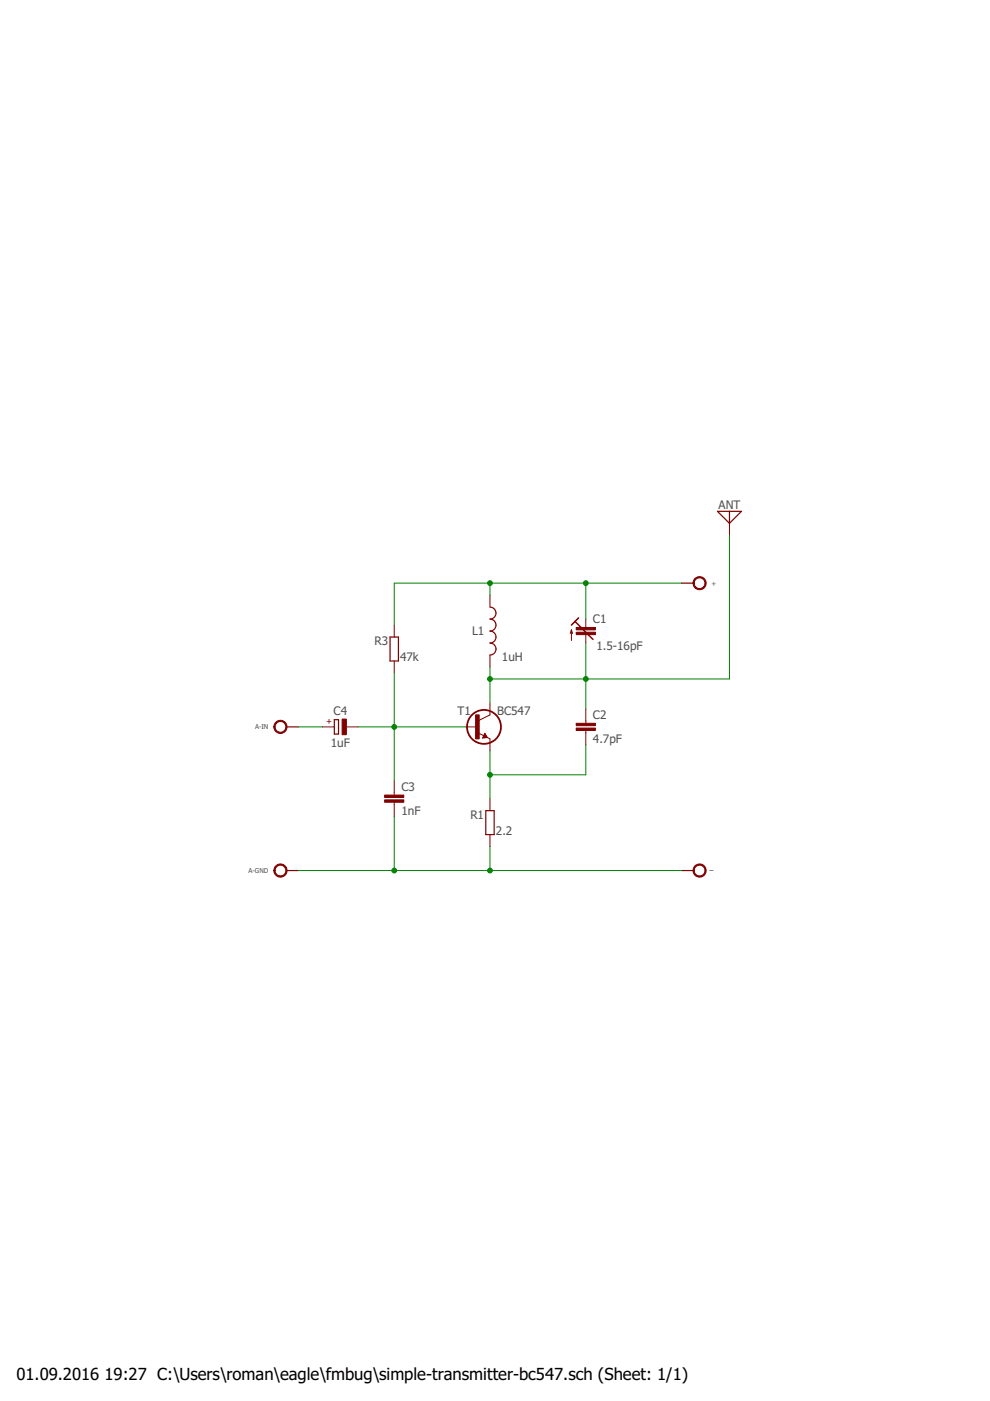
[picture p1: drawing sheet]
<?xml version="1.0" encoding="utf-8"?>
<!DOCTYPE eagle SYSTEM "eagle.dtd">
<eagle version="7.6.0">
<drawing>
<settings>
<setting alwaysvectorfont="no"/>
<setting verticaltext="up"/>
</settings>
<grid distance="50" unitdist="mil" unit="inch" style="dots" multiple="2" display="yes" altdistance="10" altunitdist="mil" altunit="inch"/>
<schematic xreflabel="%F%N/%S.%C%R" xrefpart="/%S.%C%R">
<libraries>
<library name="cap-trim">
<symbols>
<symbol name="CAP-TRIM">
<wire x1="0" y1="2.54" x2="0" y2="0.762" width="0.1524" layer="94"/>
<wire x1="0" y1="-2.54" x2="0" y2="-0.762" width="0.1524" layer="94"/>
<wire x1="1.524" y1="-1.778" x2="-2.286" y2="2.032" width="0.3048" layer="94"/>
<wire x1="-3.048" y1="1.27" x2="-2.286" y2="2.032" width="0.3048" layer="94"/>
<wire x1="-2.286" y1="2.032" x2="-1.524" y2="2.794" width="0.3048" layer="94"/>
<wire x1="-3.048" y1="-2.032" x2="-3.048" y2="0.254" width="0.1524" layer="94"/>
<wire x1="-3.048" y1="0.254" x2="-3.302" y2="-0.508" width="0.1524" layer="94"/>
<wire x1="-3.048" y1="0.254" x2="-2.794" y2="-0.508" width="0.1524" layer="94"/>
<text x="1.524" y="1.651" size="1.778" layer="95">&gt;NAME</text>
<text x="2.286" y="-3.937" size="1.778" layer="96">&gt;VALUE</text>
<rectangle x1="-2.032" y1="-0.762" x2="2.032" y2="-0.254" layer="94"/>
<rectangle x1="-2.032" y1="0.254" x2="2.032" y2="0.762" layer="94"/>
<pin name="E" x="0" y="-2.54" visible="off" length="point" direction="pas" swaplevel="1" rot="R270"/>
<pin name="A" x="0" y="2.54" visible="off" length="point" direction="pas" swaplevel="1" rot="R90"/>
</symbol>
</symbols>
<devicesets>
<deviceset name="C-TR-PH20127" prefix="C">
<gates>
<gate name="1" symbol="CAP-TRIM" x="0" y="0"/>
</gates>
<devices>
<device name="S" package="TRIM808">
<connects>
<connect gate="1" pin="A" pad="2"/>
<connect gate="1" pin="E" pad="1 3"/>
</connects>
<technologies>
<technology name=""/>
</technologies>
</device>
<device name="-45" package="TRIM808-45">
<connects>
<connect gate="1" pin="A" pad="2"/>
<connect gate="1" pin="E" pad="1 3"/>
</connects>
<technologies>
<technology name=""/>
</technologies>
</device>
<device name="-45-2P12" package="TRIM808-45">
<connects>
<connect gate="1" pin="A" pad="2"/>
<connect gate="1" pin="E" pad="1"/>
</connects>
<technologies>
<technology name=""/>
</technologies>
</device>
<device name="-45-2P21" package="TRIM808-45">
<connects>
<connect gate="1" pin="A" pad="1"/>
<connect gate="1" pin="E" pad="2"/>
</connects>
<technologies>
<technology name=""/>
</technologies>
</device>
<device name="-45-2P23" package="TRIM808-45">
<connects>
<connect gate="1" pin="A" pad="3"/>
<connect gate="1" pin="E" pad="2"/>
</connects>
<technologies>
<technology name=""/>
</technologies>
</device>
<device name="-45-2P32" package="TRIM808-45">
<connects>
<connect gate="1" pin="A" pad="3"/>
<connect gate="1" pin="E" pad="2"/>
</connects>
<technologies>
<technology name=""/>
</technologies>
</device>
<device name="GFX" package="TRIM808-GFX">
<connects>
<connect gate="1" pin="A" pad="1 3"/>
<connect gate="1" pin="E" pad="2"/>
</connects>
<technologies>
<technology name=""/>
</technologies>
</device>
<device name="GFX45" package="TRIM808-GFX45">
<connects>
<connect gate="1" pin="A" pad="1 3"/>
<connect gate="1" pin="E" pad="2"/>
</connects>
<technologies>
<technology name=""/>
</technologies>
</device>
<device name="" package="TRIM-2222-808">
<connects>
<connect gate="1" pin="A" pad="1 3"/>
<connect gate="1" pin="E" pad="2"/>
</connects>
<technologies>
<technology name=""/>
</technologies>
</device>
<device name="2222-808-2PIN" package="TRIM-2222-808">
<connects>
<connect gate="1" pin="A" pad="1"/>
<connect gate="1" pin="E" pad="2"/>
</connects>
<technologies>
<technology name=""/>
</technologies>
</device>
<device name="2222-808-2PINB" package="TRIM-2222-808">
<connects>
<connect gate="1" pin="A" pad="3"/>
<connect gate="1" pin="E" pad="2"/>
</connects>
<technologies>
<technology name=""/>
</technologies>
</device>
<device name="2222-808-45" package="TRIM-2222-808-45">
<connects>
<connect gate="1" pin="A" pad="1 3"/>
<connect gate="1" pin="E" pad="2"/>
</connects>
<technologies>
<technology name=""/>
</technologies>
</device>
<device name="2222-808-45-2PIN" package="TRIM-2222-808-45">
<connects>
<connect gate="1" pin="A" pad="1"/>
<connect gate="1" pin="E" pad="2"/>
</connects>
<technologies>
<technology name=""/>
</technologies>
</device>
<device name="2222-808-45-2PINB" package="TRIM-2222-808-45">
<connects>
<connect gate="1" pin="A" pad="3"/>
<connect gate="1" pin="E" pad="2"/>
</connects>
<technologies>
<technology name=""/>
</technologies>
</device>
</devices>
</deviceset>
</devicesets>
</library>
<library name="r">
<symbols>
<symbol name="R">
<pin name="2" x="0" y="5.08" visible="off" length="short" direction="pas" swaplevel="1" rot="R270"/>
<pin name="1" x="0" y="-5.08" visible="off" length="short" direction="pas" swaplevel="1" rot="R90"/>
<wire x1="0.889" y1="-2.54" x2="0.889" y2="2.54" width="0.254" layer="94"/>
<wire x1="-0.889" y1="2.54" x2="-0.889" y2="-2.54" width="0.254" layer="94"/>
<wire x1="0.889" y1="2.54" x2="-0.889" y2="2.54" width="0.254" layer="94"/>
<wire x1="0.889" y1="-2.54" x2="-0.889" y2="-2.54" width="0.254" layer="94"/>
<text x="-1.27" y="2.54" size="1.778" layer="95" ratio="10" rot="R180">&gt;NAME</text>
<text x="1.27" y="-2.54" size="1.778" layer="96" ratio="10">&gt;VALUE</text>
</symbol>
<symbol name="L">
<wire x1="0" y1="5.08" x2="1.27" y2="3.81" width="0.254" layer="94" curve="-90"/>
<wire x1="0" y1="2.54" x2="1.27" y2="3.81" width="0.254" layer="94" curve="90"/>
<wire x1="0" y1="2.54" x2="1.27" y2="1.27" width="0.254" layer="94" curve="-90"/>
<wire x1="0" y1="0" x2="1.27" y2="1.27" width="0.254" layer="94" curve="90"/>
<wire x1="0" y1="0" x2="1.27" y2="-1.27" width="0.254" layer="94" curve="-90"/>
<wire x1="0" y1="-2.54" x2="1.27" y2="-1.27" width="0.254" layer="94" curve="90"/>
<wire x1="0" y1="-2.54" x2="1.27" y2="-3.81" width="0.254" layer="94" curve="-90"/>
<wire x1="0" y1="-5.08" x2="1.27" y2="-3.81" width="0.254" layer="94" curve="90"/>
<text x="-1.27" y="5.08" size="1.778" layer="95" rot="R180">&gt;NAME</text>
<text x="2.54" y="-5.08" size="1.778" layer="96">&gt;VALUE</text>
<pin name="2" x="0" y="-7.62" visible="off" length="short" direction="pas" swaplevel="1" rot="R90"/>
<pin name="1" x="0" y="7.62" visible="off" length="short" direction="pas" swaplevel="1" rot="R270"/>
</symbol>
</symbols>
<devicesets>
<deviceset name="R" prefix="R" uservalue="yes">
<gates>
<gate name="G$1" symbol="R" x="0" y="0"/>
</gates>
<devices>
<device name="0204/5" package="0204/5">
<connects>
<connect gate="G$1" pin="1" pad="1"/>
<connect gate="G$1" pin="2" pad="2"/>
</connects>
<technologies>
<technology name=""/>
</technologies>
</device>
<device name="0204/7" package="0204/7">
<connects>
<connect gate="G$1" pin="1" pad="1"/>
<connect gate="G$1" pin="2" pad="2"/>
</connects>
<technologies>
<technology name=""/>
</technologies>
</device>
<device name="0204V" package="0204V">
<connects>
<connect gate="G$1" pin="1" pad="1"/>
<connect gate="G$1" pin="2" pad="2"/>
</connects>
<technologies>
<technology name=""/>
</technologies>
</device>
<device name="0207/10" package="0207/10">
<connects>
<connect gate="G$1" pin="1" pad="1"/>
<connect gate="G$1" pin="2" pad="2"/>
</connects>
<technologies>
<technology name=""/>
</technologies>
</device>
<device name="0207/12" package="0207/12">
<connects>
<connect gate="G$1" pin="1" pad="1"/>
<connect gate="G$1" pin="2" pad="2"/>
</connects>
<technologies>
<technology name=""/>
</technologies>
</device>
<device name="0207/15" package="0207/15">
<connects>
<connect gate="G$1" pin="1" pad="1"/>
<connect gate="G$1" pin="2" pad="2"/>
</connects>
<technologies>
<technology name=""/>
</technologies>
</device>
<device name="0207/2V" package="0207/2V">
<connects>
<connect gate="G$1" pin="1" pad="1"/>
<connect gate="G$1" pin="2" pad="2"/>
</connects>
<technologies>
<technology name=""/>
</technologies>
</device>
<device name="0207/5V" package="0207/5V">
<connects>
<connect gate="G$1" pin="1" pad="1"/>
<connect gate="G$1" pin="2" pad="2"/>
</connects>
<technologies>
<technology name=""/>
</technologies>
</device>
<device name="0207/7" package="0207/7">
<connects>
<connect gate="G$1" pin="1" pad="1"/>
<connect gate="G$1" pin="2" pad="2"/>
</connects>
<technologies>
<technology name=""/>
</technologies>
</device>
<device name="0204/10" package="0204/10">
<connects>
<connect gate="G$1" pin="1" pad="1"/>
<connect gate="G$1" pin="2" pad="2"/>
</connects>
<technologies>
<technology name=""/>
</technologies>
</device>
<device name="0204/12" package="0204/12">
<connects>
<connect gate="G$1" pin="1" pad="1"/>
<connect gate="G$1" pin="2" pad="2"/>
</connects>
<technologies>
<technology name=""/>
</technologies>
</device>
<device name="0204/15" package="0204/15">
<connects>
<connect gate="G$1" pin="1" pad="1"/>
<connect gate="G$1" pin="2" pad="2"/>
</connects>
<technologies>
<technology name=""/>
</technologies>
</device>
<device name="0204/2V" package="0204/2V">
<connects>
<connect gate="G$1" pin="1" pad="1"/>
<connect gate="G$1" pin="2" pad="2"/>
</connects>
<technologies>
<technology name=""/>
</technologies>
</device>
<device name="0202/2V" package="0202/2V">
<connects>
<connect gate="G$1" pin="1" pad="1"/>
<connect gate="G$1" pin="2" pad="2"/>
</connects>
<technologies>
<technology name=""/>
</technologies>
</device>
<device name="0202/5" package="0202/5">
<connects>
<connect gate="G$1" pin="1" pad="1"/>
<connect gate="G$1" pin="2" pad="2"/>
</connects>
<technologies>
<technology name=""/>
</technologies>
</device>
<device name="0202/7" package="0202/7">
<connects>
<connect gate="G$1" pin="1" pad="1"/>
<connect gate="G$1" pin="2" pad="2"/>
</connects>
<technologies>
<technology name=""/>
</technologies>
</device>
<device name="0202/10" package="0202/10">
<connects>
<connect gate="G$1" pin="1" pad="1"/>
<connect gate="G$1" pin="2" pad="2"/>
</connects>
<technologies>
<technology name=""/>
</technologies>
</device>
<device name="0202V" package="0202V">
<connects>
<connect gate="G$1" pin="1" pad="1"/>
<connect gate="G$1" pin="2" pad="2"/>
</connects>
<technologies>
<technology name=""/>
</technologies>
</device>
</devices>
</deviceset>
<deviceset name="L" prefix="L">
<gates>
<gate name="G$1" symbol="L" x="0" y="0"/>
</gates>
<devices>
<device name="02/5" package="L-02/5">
<connects>
<connect gate="G$1" pin="1" pad="1"/>
<connect gate="G$1" pin="2" pad="2"/>
</connects>
<technologies>
<technology name=""/>
</technologies>
</device>
<device name="02/10" package="L-03/10">
<connects>
<connect gate="G$1" pin="1" pad="1"/>
<connect gate="G$1" pin="2" pad="2"/>
</connects>
<technologies>
<technology name=""/>
</technologies>
</device>
<device name="02/7" package="L-02/7">
<connects>
<connect gate="G$1" pin="1" pad="1"/>
<connect gate="G$1" pin="2" pad="2"/>
</connects>
<technologies>
<technology name=""/>
</technologies>
</device>
<device name="04/7" package="L-04/7">
<connects>
<connect gate="G$1" pin="1" pad="1"/>
<connect gate="G$1" pin="2" pad="2"/>
</connects>
<technologies>
<technology name=""/>
</technologies>
</device>
<device name="04/7-M" package="L-04/7-M">
<connects>
<connect gate="G$1" pin="1" pad="1"/>
<connect gate="G$1" pin="2" pad="2"/>
</connects>
<technologies>
<technology name=""/>
</technologies>
</device>
</devices>
</deviceset>
</devicesets>
</library>
<library name="c">
<symbols>
<symbol name="CPOL">
<wire x1="-1.524" y1="0.381" x2="1.524" y2="0.381" width="0.254" layer="94"/>
<wire x1="1.524" y1="0.381" x2="1.524" y2="1.27" width="0.254" layer="94"/>
<wire x1="-1.524" y1="1.27" x2="-1.524" y2="0.381" width="0.254" layer="94"/>
<wire x1="-1.524" y1="1.27" x2="1.524" y2="1.27" width="0.254" layer="94"/>
<text x="1.143" y="1.7526" size="1.778" layer="95">&gt;NAME</text>
<text x="-0.5842" y="1.6764" size="1.27" layer="94" rot="R90">+</text>
<text x="1.143" y="-3.3274" size="1.778" layer="96">&gt;VALUE</text>
<rectangle x1="-1.651" y1="-1.27" x2="1.651" y2="-0.381" layer="94"/>
<pin name="-" x="0" y="-3.81" visible="off" length="short" direction="pas" rot="R90"/>
<pin name="+" x="0" y="3.81" visible="off" length="short" direction="pas" rot="R270"/>
</symbol>
<symbol name="C">
<wire x1="0" y1="0" x2="0" y2="-0.508" width="0.1524" layer="94"/>
<wire x1="0" y1="-2.54" x2="0" y2="-2.032" width="0.1524" layer="94"/>
<text x="1.524" y="0.381" size="1.778" layer="95">&gt;NAME</text>
<text x="1.524" y="-4.699" size="1.778" layer="96">&gt;VALUE</text>
<rectangle x1="-2.032" y1="-2.032" x2="2.032" y2="-1.524" layer="94"/>
<rectangle x1="-2.032" y1="-1.016" x2="2.032" y2="-0.508" layer="94"/>
<pin name="1" x="0" y="2.54" visible="off" length="short" direction="pas" swaplevel="1" rot="R270"/>
<pin name="2" x="0" y="-5.08" visible="off" length="short" direction="pas" swaplevel="1" rot="R90"/>
</symbol>
</symbols>
<devicesets>
<deviceset name="CPOL" prefix="C" uservalue="yes">
<gates>
<gate name="G$1" symbol="CPOL" x="0" y="0"/>
</gates>
<devices>
<device name="E15-5AXIAL" package="E15-5">
<connects>
<connect gate="G$1" pin="+" pad="+"/>
<connect gate="G$1" pin="-" pad="-"/>
</connects>
<technologies>
<technology name=""/>
</technologies>
</device>
<device name="E15-6AXIAL" package="E15-6">
<connects>
<connect gate="G$1" pin="+" pad="+"/>
<connect gate="G$1" pin="-" pad="-"/>
</connects>
<technologies>
<technology name=""/>
</technologies>
</device>
<device name="E15-9AXIAL" package="E15-9">
<connects>
<connect gate="G$1" pin="+" pad="+"/>
<connect gate="G$1" pin="-" pad="-"/>
</connects>
<technologies>
<technology name=""/>
</technologies>
</device>
<device name="E2.5-5V" package="E2,5-4R">
<connects>
<connect gate="G$1" pin="+" pad="+"/>
<connect gate="G$1" pin="-" pad="-"/>
</connects>
<technologies>
<technology name=""/>
</technologies>
</device>
<device name="E2.5-5" package="E2,5-5">
<connects>
<connect gate="G$1" pin="+" pad="+"/>
<connect gate="G$1" pin="-" pad="-"/>
</connects>
<technologies>
<technology name=""/>
</technologies>
</device>
<device name="E2.5-6" package="E2,5-6">
<connects>
<connect gate="G$1" pin="+" pad="+"/>
<connect gate="G$1" pin="-" pad="-"/>
</connects>
<technologies>
<technology name=""/>
</technologies>
</device>
<device name="E2.5-7" package="E2,5-7">
<connects>
<connect gate="G$1" pin="+" pad="+"/>
<connect gate="G$1" pin="-" pad="-"/>
</connects>
<technologies>
<technology name=""/>
</technologies>
</device>
<device name="E2.5-4V" package="E2,5RE">
<connects>
<connect gate="G$1" pin="+" pad="+"/>
<connect gate="G$1" pin="-" pad="-"/>
</connects>
<technologies>
<technology name=""/>
</technologies>
</device>
<device name="E25-10AXIAL" package="E25-10">
<connects>
<connect gate="G$1" pin="+" pad="+"/>
<connect gate="G$1" pin="-" pad="-"/>
</connects>
<technologies>
<technology name=""/>
</technologies>
</device>
<device name="E25-9AXIAL" package="E25-9">
<connects>
<connect gate="G$1" pin="+" pad="+"/>
<connect gate="G$1" pin="-" pad="-"/>
</connects>
<technologies>
<technology name=""/>
</technologies>
</device>
<device name="E30-10AXIAL" package="E30-10">
<connects>
<connect gate="G$1" pin="+" pad="+"/>
<connect gate="G$1" pin="-" pad="-"/>
</connects>
<technologies>
<technology name=""/>
</technologies>
</device>
<device name="E30-12AXIAL" package="E30-12">
<connects>
<connect gate="G$1" pin="+" pad="+"/>
<connect gate="G$1" pin="-" pad="-"/>
</connects>
<technologies>
<technology name=""/>
</technologies>
</device>
<device name="E30-16AXIAL" package="E30-16">
<connects>
<connect gate="G$1" pin="+" pad="+"/>
<connect gate="G$1" pin="-" pad="-"/>
</connects>
<technologies>
<technology name=""/>
</technologies>
</device>
<device name="E35-12AXIAL" package="E35-12">
<connects>
<connect gate="G$1" pin="+" pad="+"/>
<connect gate="G$1" pin="-" pad="-"/>
</connects>
<technologies>
<technology name=""/>
</technologies>
</device>
<device name="E35-14AXIAL" package="E35-14">
<connects>
<connect gate="G$1" pin="+" pad="+"/>
<connect gate="G$1" pin="-" pad="-"/>
</connects>
<technologies>
<technology name=""/>
</technologies>
</device>
<device name="E35-16AXIAL" package="E35-16">
<connects>
<connect gate="G$1" pin="+" pad="+"/>
<connect gate="G$1" pin="-" pad="-"/>
</connects>
<technologies>
<technology name=""/>
</technologies>
</device>
<device name="E35-18AXIAL" package="E35-18">
<connects>
<connect gate="G$1" pin="+" pad="+"/>
<connect gate="G$1" pin="-" pad="-"/>
</connects>
<technologies>
<technology name=""/>
</technologies>
</device>
<device name="E45-16AXIAL" package="E45-16">
<connects>
<connect gate="G$1" pin="+" pad="+"/>
<connect gate="G$1" pin="-" pad="-"/>
</connects>
<technologies>
<technology name=""/>
</technologies>
</device>
<device name="E45-18AXIAL" package="E45-18">
<connects>
<connect gate="G$1" pin="+" pad="+"/>
<connect gate="G$1" pin="-" pad="-"/>
</connects>
<technologies>
<technology name=""/>
</technologies>
</device>
<device name="E45-21AXIAL" package="E45-21">
<connects>
<connect gate="G$1" pin="+" pad="+"/>
<connect gate="G$1" pin="-" pad="-"/>
</connects>
<technologies>
<technology name=""/>
</technologies>
</device>
<device name="E45-22AXIAL" package="E45-22">
<connects>
<connect gate="G$1" pin="+" pad="+"/>
<connect gate="G$1" pin="-" pad="-"/>
</connects>
<technologies>
<technology name=""/>
</technologies>
</device>
<device name="E45-25AXIAL" package="E45-25">
<connects>
<connect gate="G$1" pin="+" pad="+"/>
<connect gate="G$1" pin="-" pad="-"/>
</connects>
<technologies>
<technology name=""/>
</technologies>
</device>
<device name="E5-10.5" package="E5-10,5">
<connects>
<connect gate="G$1" pin="+" pad="+"/>
<connect gate="G$1" pin="-" pad="-"/>
</connects>
<technologies>
<technology name=""/>
</technologies>
</device>
<device name="E5-13" package="E5-13">
<connects>
<connect gate="G$1" pin="+" pad="+"/>
<connect gate="G$1" pin="-" pad="-"/>
</connects>
<technologies>
<technology name=""/>
</technologies>
</device>
<device name="E5-4" package="E5-4">
<connects>
<connect gate="G$1" pin="+" pad="+"/>
<connect gate="G$1" pin="-" pad="-"/>
</connects>
<technologies>
<technology name=""/>
</technologies>
</device>
<device name="E5-5" package="E5-5">
<connects>
<connect gate="G$1" pin="+" pad="+"/>
<connect gate="G$1" pin="-" pad="-"/>
</connects>
<technologies>
<technology name=""/>
</technologies>
</device>
<device name="E5-6" package="E5-6">
<connects>
<connect gate="G$1" pin="+" pad="+"/>
<connect gate="G$1" pin="-" pad="-"/>
</connects>
<technologies>
<technology name=""/>
</technologies>
</device>
<device name="E5-8.5" package="E5-8,5">
<connects>
<connect gate="G$1" pin="+" pad="+"/>
<connect gate="G$1" pin="-" pad="-"/>
</connects>
<technologies>
<technology name=""/>
</technologies>
</device>
<device name="E50-25AXIAL" package="E50-25">
<connects>
<connect gate="G$1" pin="+" pad="+"/>
<connect gate="G$1" pin="-" pad="-"/>
</connects>
<technologies>
<technology name=""/>
</technologies>
</device>
<device name="E50-30AXIAL" package="E50-30">
<connects>
<connect gate="G$1" pin="+" pad="+"/>
<connect gate="G$1" pin="-" pad="-"/>
</connects>
<technologies>
<technology name=""/>
</technologies>
</device>
<device name="E55-25AXIAL" package="E55-25">
<connects>
<connect gate="G$1" pin="+" pad="+"/>
<connect gate="G$1" pin="-" pad="-"/>
</connects>
<technologies>
<technology name=""/>
</technologies>
</device>
<device name="E55-30AXIAL" package="E55-30">
<connects>
<connect gate="G$1" pin="+" pad="+"/>
<connect gate="G$1" pin="-" pad="-"/>
</connects>
<technologies>
<technology name=""/>
</technologies>
</device>
<device name="E5-9VAXIAL" package="E5R">
<connects>
<connect gate="G$1" pin="+" pad="+"/>
<connect gate="G$1" pin="-" pad="-"/>
</connects>
<technologies>
<technology name=""/>
</technologies>
</device>
<device name="E7.5-16" package="E7,5-16">
<connects>
<connect gate="G$1" pin="+" pad="+"/>
<connect gate="G$1" pin="-" pad="-"/>
</connects>
<technologies>
<technology name=""/>
</technologies>
</device>
<device name="E7.5-18" package="E7,5-18">
<connects>
<connect gate="G$1" pin="+" pad="+"/>
<connect gate="G$1" pin="-" pad="-"/>
</connects>
<technologies>
<technology name=""/>
</technologies>
</device>
<device name="E2,5-6E" package="E2,5-6E">
<connects>
<connect gate="G$1" pin="+" pad="+"/>
<connect gate="G$1" pin="-" pad="-"/>
</connects>
<technologies>
<technology name=""/>
</technologies>
</device>
<device name="E2,5-4" package="E2,5-4">
<connects>
<connect gate="G$1" pin="+" pad="+"/>
<connect gate="G$1" pin="-" pad="-"/>
</connects>
<technologies>
<technology name=""/>
</technologies>
</device>
<device name="E2,5-3" package="E2,5-3">
<connects>
<connect gate="G$1" pin="+" pad="+"/>
<connect gate="G$1" pin="-" pad="-"/>
</connects>
<technologies>
<technology name=""/>
</technologies>
</device>
</devices>
</deviceset>
<deviceset name="C" prefix="C" uservalue="yes">
<gates>
<gate name="G$1" symbol="C" x="0" y="0"/>
</gates>
<devices>
<device name="025-024X044" package="C025-024X044">
<connects>
<connect gate="G$1" pin="1" pad="1"/>
<connect gate="G$1" pin="2" pad="2"/>
</connects>
<technologies>
<technology name=""/>
</technologies>
</device>
<device name="025-025X050" package="C025-025X050">
<connects>
<connect gate="G$1" pin="1" pad="1"/>
<connect gate="G$1" pin="2" pad="2"/>
</connects>
<technologies>
<technology name=""/>
</technologies>
</device>
<device name="025-030X050" package="C025-030X050">
<connects>
<connect gate="G$1" pin="1" pad="1"/>
<connect gate="G$1" pin="2" pad="2"/>
</connects>
<technologies>
<technology name=""/>
</technologies>
</device>
<device name="025-040X050" package="C025-040X050">
<connects>
<connect gate="G$1" pin="1" pad="1"/>
<connect gate="G$1" pin="2" pad="2"/>
</connects>
<technologies>
<technology name=""/>
</technologies>
</device>
<device name="025-050X050" package="C025-050X050">
<connects>
<connect gate="G$1" pin="1" pad="1"/>
<connect gate="G$1" pin="2" pad="2"/>
</connects>
<technologies>
<technology name=""/>
</technologies>
</device>
<device name="025-060X050" package="C025-060X050">
<connects>
<connect gate="G$1" pin="1" pad="1"/>
<connect gate="G$1" pin="2" pad="2"/>
</connects>
<technologies>
<technology name=""/>
</technologies>
</device>
<device name="050-024X044" package="C050-024X044">
<connects>
<connect gate="G$1" pin="1" pad="1"/>
<connect gate="G$1" pin="2" pad="2"/>
</connects>
<technologies>
<technology name=""/>
</technologies>
</device>
<device name="050-025X075" package="C050-025X075">
<connects>
<connect gate="G$1" pin="1" pad="1"/>
<connect gate="G$1" pin="2" pad="2"/>
</connects>
<technologies>
<technology name=""/>
</technologies>
</device>
<device name="050-045X075" package="C050-045X075">
<connects>
<connect gate="G$1" pin="1" pad="1"/>
<connect gate="G$1" pin="2" pad="2"/>
</connects>
<technologies>
<technology name=""/>
</technologies>
</device>
<device name="050-030X075" package="C050-030X075">
<connects>
<connect gate="G$1" pin="1" pad="1"/>
<connect gate="G$1" pin="2" pad="2"/>
</connects>
<technologies>
<technology name=""/>
</technologies>
</device>
<device name="050-050X075" package="C050-050X075">
<connects>
<connect gate="G$1" pin="1" pad="1"/>
<connect gate="G$1" pin="2" pad="2"/>
</connects>
<technologies>
<technology name=""/>
</technologies>
</device>
<device name="050-055X075" package="C050-055X075">
<connects>
<connect gate="G$1" pin="1" pad="1"/>
<connect gate="G$1" pin="2" pad="2"/>
</connects>
<technologies>
<technology name=""/>
</technologies>
</device>
<device name="050-075X075" package="C050-075X075">
<connects>
<connect gate="G$1" pin="1" pad="1"/>
<connect gate="G$1" pin="2" pad="2"/>
</connects>
<technologies>
<technology name=""/>
</technologies>
</device>
<device name="075-032X103" package="C075-032X103">
<connects>
<connect gate="G$1" pin="1" pad="1"/>
<connect gate="G$1" pin="2" pad="2"/>
</connects>
<technologies>
<technology name=""/>
</technologies>
</device>
<device name="075-042X103" package="C075-042X103">
<connects>
<connect gate="G$1" pin="1" pad="1"/>
<connect gate="G$1" pin="2" pad="2"/>
</connects>
<technologies>
<technology name=""/>
</technologies>
</device>
<device name="075-052X106" package="C075-052X106">
<connects>
<connect gate="G$1" pin="1" pad="1"/>
<connect gate="G$1" pin="2" pad="2"/>
</connects>
<technologies>
<technology name=""/>
</technologies>
</device>
<device name="102-043X133" package="C102-043X133">
<connects>
<connect gate="G$1" pin="1" pad="1"/>
<connect gate="G$1" pin="2" pad="2"/>
</connects>
<technologies>
<technology name=""/>
</technologies>
</device>
<device name="102-054X133" package="C102-054X133">
<connects>
<connect gate="G$1" pin="1" pad="1"/>
<connect gate="G$1" pin="2" pad="2"/>
</connects>
<technologies>
<technology name=""/>
</technologies>
</device>
<device name="102-064X133" package="C102-064X133">
<connects>
<connect gate="G$1" pin="1" pad="1"/>
<connect gate="G$1" pin="2" pad="2"/>
</connects>
<technologies>
<technology name=""/>
</technologies>
</device>
<device name="150-054X183" package="C150-054X183">
<connects>
<connect gate="G$1" pin="1" pad="1"/>
<connect gate="G$1" pin="2" pad="2"/>
</connects>
<technologies>
<technology name=""/>
</technologies>
</device>
<device name="150-064X183" package="C150-064X183">
<connects>
<connect gate="G$1" pin="1" pad="1"/>
<connect gate="G$1" pin="2" pad="2"/>
</connects>
<technologies>
<technology name=""/>
</technologies>
</device>
<device name="150-072X183" package="C150-072X183">
<connects>
<connect gate="G$1" pin="1" pad="1"/>
<connect gate="G$1" pin="2" pad="2"/>
</connects>
<technologies>
<technology name=""/>
</technologies>
</device>
<device name="150-084X183" package="C150-084X183">
<connects>
<connect gate="G$1" pin="1" pad="1"/>
<connect gate="G$1" pin="2" pad="2"/>
</connects>
<technologies>
<technology name=""/>
</technologies>
</device>
<device name="150-091X182" package="C150-091X182">
<connects>
<connect gate="G$1" pin="1" pad="1"/>
<connect gate="G$1" pin="2" pad="2"/>
</connects>
<technologies>
<technology name=""/>
</technologies>
</device>
<device name="050-035X075" package="C050-035X075">
<connects>
<connect gate="G$1" pin="1" pad="1"/>
<connect gate="G$1" pin="2" pad="2"/>
</connects>
<technologies>
<technology name=""/>
</technologies>
</device>
<device name="075-063X106" package="C075-063X106">
<connects>
<connect gate="G$1" pin="1" pad="1"/>
<connect gate="G$1" pin="2" pad="2"/>
</connects>
<technologies>
<technology name=""/>
</technologies>
</device>
<device name="025-020X036" package="C025-020X036">
<connects>
<connect gate="G$1" pin="1" pad="1"/>
<connect gate="G$1" pin="2" pad="2"/>
</connects>
<technologies>
<technology name=""/>
</technologies>
</device>
<device name="050-020X036" package="C050-020X036">
<connects>
<connect gate="G$1" pin="1" pad="1"/>
<connect gate="G$1" pin="2" pad="2"/>
</connects>
<technologies>
<technology name=""/>
</technologies>
</device>
<device name="050-020X036-M" package="C050-020X036-M">
<connects>
<connect gate="G$1" pin="1" pad="1"/>
<connect gate="G$1" pin="2" pad="2"/>
</connects>
<technologies>
<technology name=""/>
</technologies>
</device>
</devices>
</deviceset>
</devicesets>
</library>
<library name="pad">
<symbols>
<symbol name="SPAD">
<pin name="P$1" x="0" y="0" visible="off" length="point" function="dot"/>
<wire x1="0" y1="0" x2="-2.54" y2="0" width="0.254" layer="94"/>
<circle x="-3.81" y="0" radius="1.27" width="0.254" layer="94"/>
<text x="-6.35" y="0" size="1.016" layer="95" align="center-right">&gt;NAME</text>
</symbol>
<symbol name="ANT">
<wire x1="-2.54" y1="5.08" x2="0" y2="5.08" width="0.254" layer="94"/>
<wire x1="2.54" y1="5.08" x2="0" y2="2.54" width="0.254" layer="94"/>
<wire x1="0" y1="2.54" x2="-2.54" y2="5.08" width="0.254" layer="94"/>
<wire x1="0" y1="5.08" x2="0" y2="2.54" width="0.254" layer="94"/>
<wire x1="0" y1="5.08" x2="2.54" y2="5.08" width="0.254" layer="94"/>
<text x="0" y="5.588" size="1.778" layer="95" align="bottom-center">&gt;NAME</text>
<pin name="1" x="0" y="0" visible="off" length="short" direction="out" rot="R90"/>
</symbol>
</symbols>
<devicesets>
<deviceset name="SPAD" prefix="P">
<gates>
<gate name="G$1" symbol="SPAD" x="0" y="0"/>
</gates>
<devices>
<device name="" package="SPAD">
<connects>
<connect gate="G$1" pin="P$1" pad="1"/>
</connects>
<technologies>
<technology name=""/>
</technologies>
</device>
</devices>
</deviceset>
<deviceset name="ANT" prefix="ANT">
<gates>
<gate name="ANT" symbol="ANT" x="0" y="0"/>
</gates>
<devices>
<device name="" package="SPAD">
<connects>
<connect gate="ANT" pin="1" pad="1"/>
</connects>
<technologies>
<technology name=""/>
</technologies>
</device>
</devices>
</deviceset>
</devicesets>
</library>
<library name="t">
<symbols>
<symbol name="NPN">
<wire x1="2.54" y1="2.54" x2="0.0635" y2="1.30175" width="0.1524" layer="94"/>
<wire x1="1.4605" y1="-1.36525" x2="1.9685" y2="-2.25425" width="0.1524" layer="94"/>
<wire x1="1.9685" y1="-2.25425" x2="0.9525" y2="-2.38125" width="0.1524" layer="94"/>
<wire x1="0.9525" y1="-2.38125" x2="1.4605" y2="-1.36525" width="0.1524" layer="94"/>
<wire x1="2.54" y1="-2.54" x2="1.9685" y2="-2.25425" width="0.1524" layer="94"/>
<wire x1="1.9685" y1="-2.25425" x2="0.308" y2="-1.424" width="0.1524" layer="94"/>
<wire x1="1.2065" y1="-2.25425" x2="1.778" y2="-2.19075" width="0.3048" layer="94"/>
<wire x1="1.778" y1="-2.19075" x2="1.4605" y2="-1.61925" width="0.3048" layer="94"/>
<wire x1="1.4605" y1="-1.61925" x2="1.2065" y2="-2.12725" width="0.254" layer="94"/>
<wire x1="1.2065" y1="-2.12725" x2="1.5875" y2="-2.12725" width="0.254" layer="94"/>
<wire x1="1.5875" y1="-2.12725" x2="1.4605" y2="-1.87325" width="0.254" layer="94"/>
<text x="-1.524" y="2.54" size="1.778" layer="95" ratio="10" align="bottom-right">&gt;NAME</text>
<text x="4.064" y="2.54" size="1.778" layer="96" ratio="10">&gt;VALUE</text>
<rectangle x1="-0.508" y1="-2.54" x2="0.254" y2="2.54" layer="94"/>
<pin name="B" x="-2.54" y="0" visible="off" length="short" direction="pas" swaplevel="1"/>
<pin name="E" x="2.54" y="-5.08" visible="off" length="short" direction="pas" swaplevel="3" rot="R90"/>
<pin name="C" x="2.54" y="5.08" visible="off" length="short" direction="pas" swaplevel="2" rot="R270"/>
<circle x="1.27" y="0" radius="3.5921" width="0.381" layer="94"/>
</symbol>
</symbols>
<devicesets>
<deviceset name="BC547">
<gates>
<gate name="G$1" symbol="NPN" x="0" y="0"/>
</gates>
<devices>
<device name="CBE" package="TO92-CBE">
<connects>
<connect gate="G$1" pin="B" pad="B"/>
<connect gate="G$1" pin="C" pad="C"/>
<connect gate="G$1" pin="E" pad="E"/>
</connects>
<technologies>
<technology name=""/>
</technologies>
</device>
<device name="CBE-A" package="TO92-CBE-A">
<connects>
<connect gate="G$1" pin="B" pad="B"/>
<connect gate="G$1" pin="C" pad="C"/>
<connect gate="G$1" pin="E" pad="E"/>
</connects>
<technologies>
<technology name=""/>
</technologies>
</device>
</devices>
</deviceset>
</devicesets>
</library>
</libraries>
<attributes>
</attributes>
<variantdefs>
</variantdefs>
<classes>
<class number="0" name="default" width="0.4064" drill="0">
</class>
</classes>
<parts>
<part name="T1" library="t" deviceset="BC547" device="CBE" value="BC547"/>
<part name="L1" library="r" deviceset="L" device="04/7" value="1uH"/>
<part name="C2" library="c" deviceset="C" device="050-020X036-M" value="4.7pF"/>
<part name="C3" library="c" deviceset="C" device="050-020X036" value="1nF"/>
<part name="R3" library="r" deviceset="R" device="0202/5" value="47k"/>
<part name="C1" library="cap-trim" deviceset="C-TR-PH20127" device="-45-2P23" value="1.5-16pF"/>
<part name="R1" library="r" deviceset="R" device="0202V" value="2.2"/>
<part name="C4" library="c" deviceset="CPOL" device="E2,5-3" value="1uF"/>
<part name="+" library="pad" deviceset="SPAD" device=""/>
<part name="̶̶" library="pad" deviceset="SPAD" device=""/>
<part name="ANT" library="pad" deviceset="ANT" device=""/>
<part name="A-IN" library="pad" deviceset="SPAD" device=""/>
<part name="A-GND" library="pad" deviceset="SPAD" device=""/>
</parts>
<sheets>
<sheet>
<plain>
</plain>
<instances>
<instance part="T1" gate="G$1" x="30.48" y="35.56"/>
<instance part="L1" gate="G$1" x="33.02" y="55.88" smashed="yes">
<attribute name="NAME" x="29.21" y="55.88" size="1.778" layer="95" align="center-left"/>
<attribute name="VALUE" x="35.56" y="49.53" size="1.778" layer="96"/>
</instance>
<instance part="C2" gate="G$1" x="53.34" y="36.83"/>
<instance part="C3" gate="G$1" x="12.7" y="21.59"/>
<instance part="R3" gate="G$1" x="12.7" y="52.07"/>
<instance part="C1" gate="1" x="53.34" y="55.88"/>
<instance part="R1" gate="G$1" x="33.02" y="15.24"/>
<instance part="C4" gate="G$1" x="1.27" y="35.56" smashed="yes" rot="MR270">
<attribute name="NAME" x="1.27" y="38.1" size="1.778" layer="95" align="bottom-center"/>
<attribute name="VALUE" x="1.27" y="33.02" size="1.778" layer="96" rot="MR0" align="top-center"/>
</instance>
<instance part="+" gate="G$1" x="73.66" y="66.04" rot="R180"/>
<instance part="̶̶" gate="G$1" x="73.66" y="5.08" rot="R180"/>
<instance part="ANT" gate="ANT" x="83.82" y="76.2"/>
<instance part="A-IN" gate="G$1" x="-7.62" y="35.56"/>
<instance part="A-GND" gate="G$1" x="-7.62" y="5.08"/>
</instances>
<busses>
</busses>
<nets>
<net name="N$1" class="0">
<segment>
<pinref part="L1" gate="G$1" pin="2"/>
<pinref part="T1" gate="G$1" pin="C"/>
<wire x1="33.02" y1="48.26" x2="33.02" y2="45.72" width="0.1524" layer="91"/>
<wire x1="33.02" y1="45.72" x2="33.02" y2="40.64" width="0.1524" layer="91"/>
<wire x1="33.02" y1="45.72" x2="53.34" y2="45.72" width="0.1524" layer="91"/>
<junction x="33.02" y="45.72"/>
<pinref part="C2" gate="G$1" pin="1"/>
<junction x="53.34" y="45.72"/>
<wire x1="53.34" y1="45.72" x2="53.34" y2="39.37" width="0.1524" layer="91"/>
<wire x1="53.34" y1="45.72" x2="83.82" y2="45.72" width="0.1524" layer="91"/>
<wire x1="83.82" y1="45.72" x2="83.82" y2="76.2" width="0.1524" layer="91"/>
<pinref part="ANT" gate="ANT" pin="1"/>
<pinref part="C1" gate="1" pin="E"/>
<wire x1="53.34" y1="53.34" x2="53.34" y2="45.72" width="0.1524" layer="91"/>
</segment>
</net>
<net name="N$3" class="0">
<segment>
<pinref part="C2" gate="G$1" pin="2"/>
<wire x1="53.34" y1="31.75" x2="53.34" y2="25.4" width="0.1524" layer="91"/>
<pinref part="T1" gate="G$1" pin="E"/>
<wire x1="53.34" y1="25.4" x2="33.02" y2="25.4" width="0.1524" layer="91"/>
<wire x1="33.02" y1="20.32" x2="33.02" y2="25.4" width="0.1524" layer="91"/>
<pinref part="R1" gate="G$1" pin="2"/>
<junction x="33.02" y="25.4"/>
<wire x1="33.02" y1="25.4" x2="33.02" y2="30.48" width="0.1524" layer="91"/>
</segment>
</net>
<net name="N$5" class="0">
<segment>
<pinref part="R3" gate="G$1" pin="1"/>
<pinref part="C3" gate="G$1" pin="1"/>
<wire x1="12.7" y1="46.99" x2="12.7" y2="35.56" width="0.1524" layer="91"/>
<pinref part="T1" gate="G$1" pin="B"/>
<wire x1="12.7" y1="35.56" x2="12.7" y2="24.13" width="0.1524" layer="91"/>
<wire x1="12.7" y1="35.56" x2="27.94" y2="35.56" width="0.1524" layer="91"/>
<junction x="12.7" y="35.56"/>
<wire x1="5.08" y1="35.56" x2="12.7" y2="35.56" width="0.1524" layer="91"/>
<pinref part="C4" gate="G$1" pin="-"/>
</segment>
</net>
<net name="AIN" class="0">
<segment>
<pinref part="A-IN" gate="G$1" pin="P$1"/>
<pinref part="C4" gate="G$1" pin="+"/>
<wire x1="-7.62" y1="35.56" x2="-2.54" y2="35.56" width="0.1524" layer="91"/>
</segment>
</net>
<net name="N$2" class="0">
<segment>
<pinref part="L1" gate="G$1" pin="1"/>
<wire x1="33.02" y1="66.04" x2="33.02" y2="63.5" width="0.1524" layer="91"/>
<pinref part="R3" gate="G$1" pin="2"/>
<wire x1="12.7" y1="57.15" x2="12.7" y2="66.04" width="0.1524" layer="91"/>
<wire x1="12.7" y1="66.04" x2="33.02" y2="66.04" width="0.1524" layer="91"/>
<junction x="33.02" y="66.04"/>
<pinref part="+" gate="G$1" pin="P$1"/>
<wire x1="33.02" y1="66.04" x2="53.34" y2="66.04" width="0.1524" layer="91"/>
<pinref part="C1" gate="1" pin="A"/>
<wire x1="53.34" y1="66.04" x2="73.66" y2="66.04" width="0.1524" layer="91"/>
<wire x1="53.34" y1="66.04" x2="53.34" y2="58.42" width="0.1524" layer="91"/>
<junction x="53.34" y="66.04"/>
</segment>
</net>
<net name="N$4" class="0">
<segment>
<wire x1="33.02" y1="10.16" x2="33.02" y2="5.08" width="0.1524" layer="91"/>
<wire x1="33.02" y1="5.08" x2="12.7" y2="5.08" width="0.1524" layer="91"/>
<pinref part="C3" gate="G$1" pin="2"/>
<wire x1="12.7" y1="5.08" x2="12.7" y2="16.51" width="0.1524" layer="91"/>
<junction x="33.02" y="5.08"/>
<pinref part="R1" gate="G$1" pin="1"/>
<pinref part="A-GND" gate="G$1" pin="P$1"/>
<wire x1="-7.62" y1="5.08" x2="12.7" y2="5.08" width="0.1524" layer="91"/>
<junction x="12.7" y="5.08"/>
<pinref part="̶̶" gate="G$1" pin="P$1"/>
<wire x1="33.02" y1="5.08" x2="73.66" y2="5.08" width="0.1524" layer="91"/>
</segment>
</net>
</nets>
</sheet>
</sheets>
</schematic>
</drawing>
</eagle>
